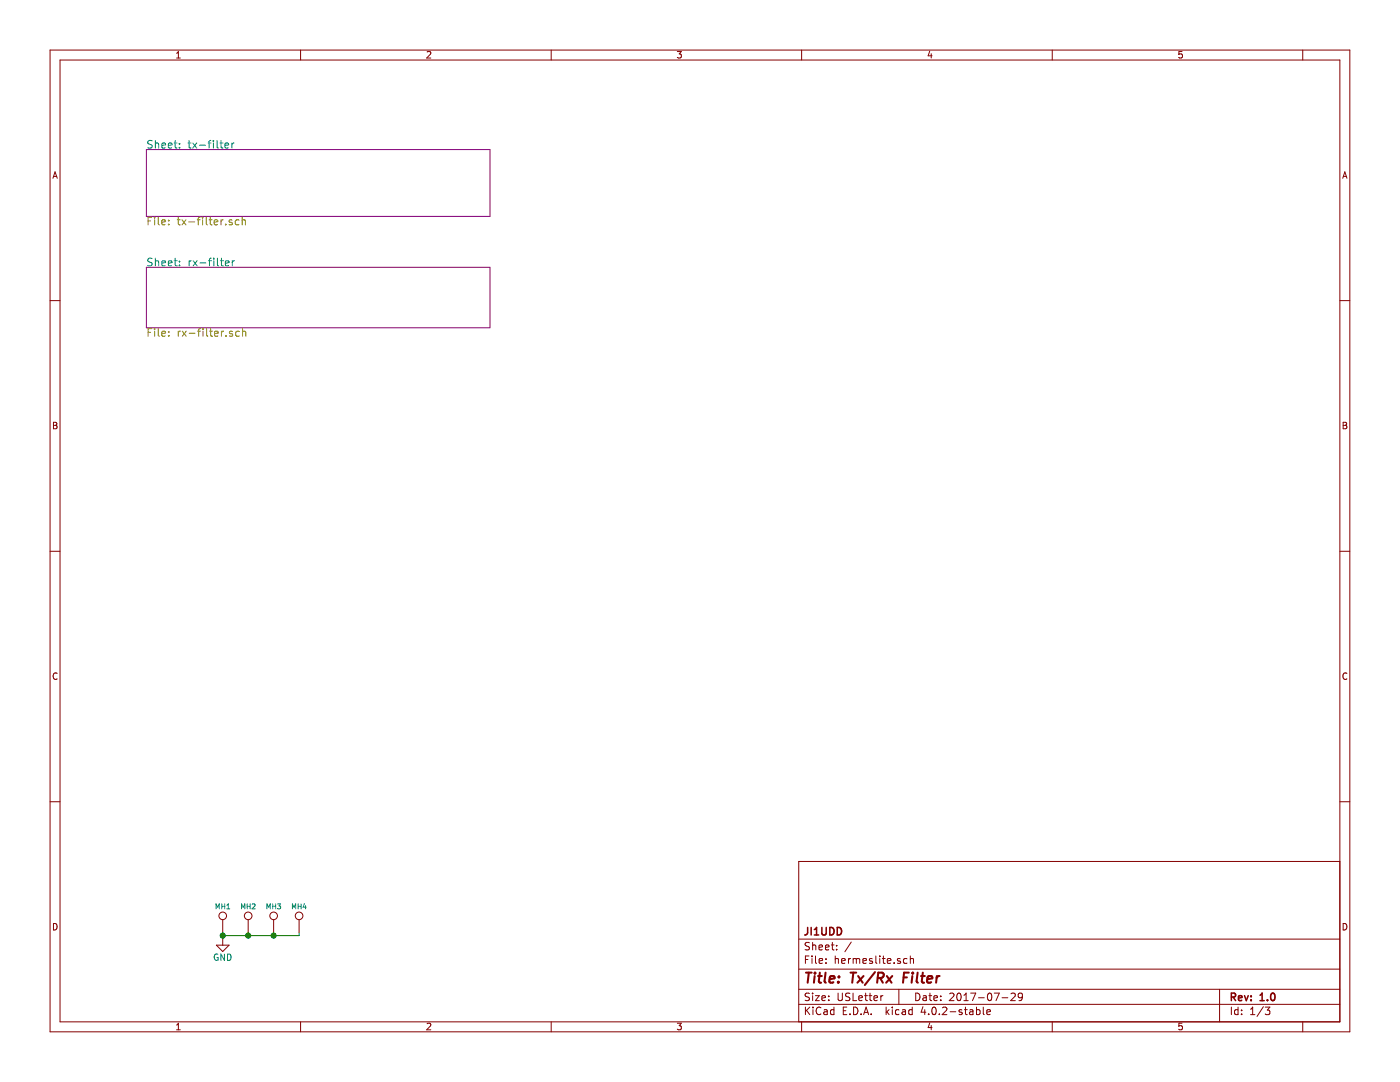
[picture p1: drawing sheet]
EESchema Schematic File Version 2
LIBS:power
LIBS:device
LIBS:transistors
LIBS:conn
LIBS:linear
LIBS:regul
LIBS:74xx
LIBS:cmos4000
LIBS:adc-dac
LIBS:memory
LIBS:xilinx
LIBS:microcontrollers
LIBS:dsp
LIBS:microchip
LIBS:analog_switches
LIBS:motorola
LIBS:texas
LIBS:intel
LIBS:audio
LIBS:interface
LIBS:digital-audio
LIBS:philips
LIBS:display
LIBS:cypress
LIBS:siliconi
LIBS:opto
LIBS:atmel
LIBS:contrib
LIBS:valves
LIBS:hermeslite
LIBS:hermeslite-cache
EELAYER 25 0
EELAYER END
$Descr USLetter 11000 8500
encoding utf-8
Sheet 1 3
Title "Tx/Rx Filter"
Date "2017-07-29"
Rev "1.0"
Comp "JI1UDD"
Comment1 ""
Comment2 ""
Comment3 ""
Comment4 ""
$EndDescr
$Comp
L TEST_1P MH1
U 1 1
P 1750 7325
F 0 "MH1" H 1750 7525 39  0000 C CNN
F 1 "DNI" H 1750 7525 50  0001 C CNN
F 2 "HERMESLITE:m3" H 1950 7325 50  0001 C CNN
F 3 "" H 1950 7325 50  0000 C CNN
F 4 "DUMMY" H 1750 7325 60  0001 C CNN "Option"
F 5 "NOBOM" H 1750 7325 60  0001 C CNN "Key"
	1    1750 7325
	1    0    0    -1  
$EndComp
$Comp
L TEST_1P MH2
U 1 1
P 1950 7325
F 0 "MH2" H 1950 7525 39  0000 C CNN
F 1 "DNI" H 1950 7525 50  0001 C CNN
F 2 "HERMESLITE:m3" H 2150 7325 50  0001 C CNN
F 3 "" H 2150 7325 50  0000 C CNN
F 4 "DUMMY" H 1950 7325 60  0001 C CNN "Option"
F 5 "NOBOM" H 1950 7325 60  0001 C CNN "Key"
	1    1950 7325
	1    0    0    -1  
$EndComp
$Comp
L TEST_1P MH3
U 1 1
P 2150 7325
F 0 "MH3" H 2150 7525 39  0000 C CNN
F 1 "DNI" H 2150 7525 50  0001 C CNN
F 2 "HERMESLITE:m3" H 2350 7325 50  0001 C CNN
F 3 "" H 2350 7325 50  0000 C CNN
F 4 "DUMMY" H 2150 7325 60  0001 C CNN "Option"
F 5 "NOBOM" H 2150 7325 60  0001 C CNN "Key"
	1    2150 7325
	1    0    0    -1  
$EndComp
$Comp
L TEST_1P MH4
U 1 1
P 2350 7325
F 0 "MH4" H 2350 7525 39  0000 C CNN
F 1 "DNI" H 2350 7525 50  0001 C CNN
F 2 "HERMESLITE:m3" H 2550 7325 50  0001 C CNN
F 3 "" H 2550 7325 50  0000 C CNN
F 4 "DUMMY" H 2350 7325 60  0001 C CNN "Option"
F 5 "NOBOM" H 2350 7325 60  0001 C CNN "Key"
	1    2350 7325
	1    0    0    -1  
$EndComp
$Comp
L GND #PWR01
U 1 1
P 1750 7375
F 0 "#PWR01" H 1750 7125 50  0001 C CNN
F 1 "GND" H 1750 7225 50  0000 C CNN
F 2 "" H 1750 7375 50  0000 C CNN
F 3 "" H 1750 7375 50  0000 C CNN
	1    1750 7375
	1    0    0    -1  
$EndComp
Wire Wire Line
	1750 7325 1750 7375
Wire Wire Line
	1750 7350 2350 7350
Wire Wire Line
	2350 7350 2350 7325
Wire Wire Line
	2150 7325 2150 7350
Connection ~ 2150 7350
Wire Wire Line
	1950 7325 1950 7350
Connection ~ 1950 7350
Connection ~ 1750 7350
$Sheet
S 1150 1175 2700 525 
U 595C05EF
F0 "tx-filter" 60
F1 "tx-filter.sch" 60
$EndSheet
$Sheet
S 1150 2100 2700 475 
U 595C0B9F
F0 "rx-filter" 60
F1 "rx-filter.sch" 60
$EndSheet
$EndSCHEMATC
